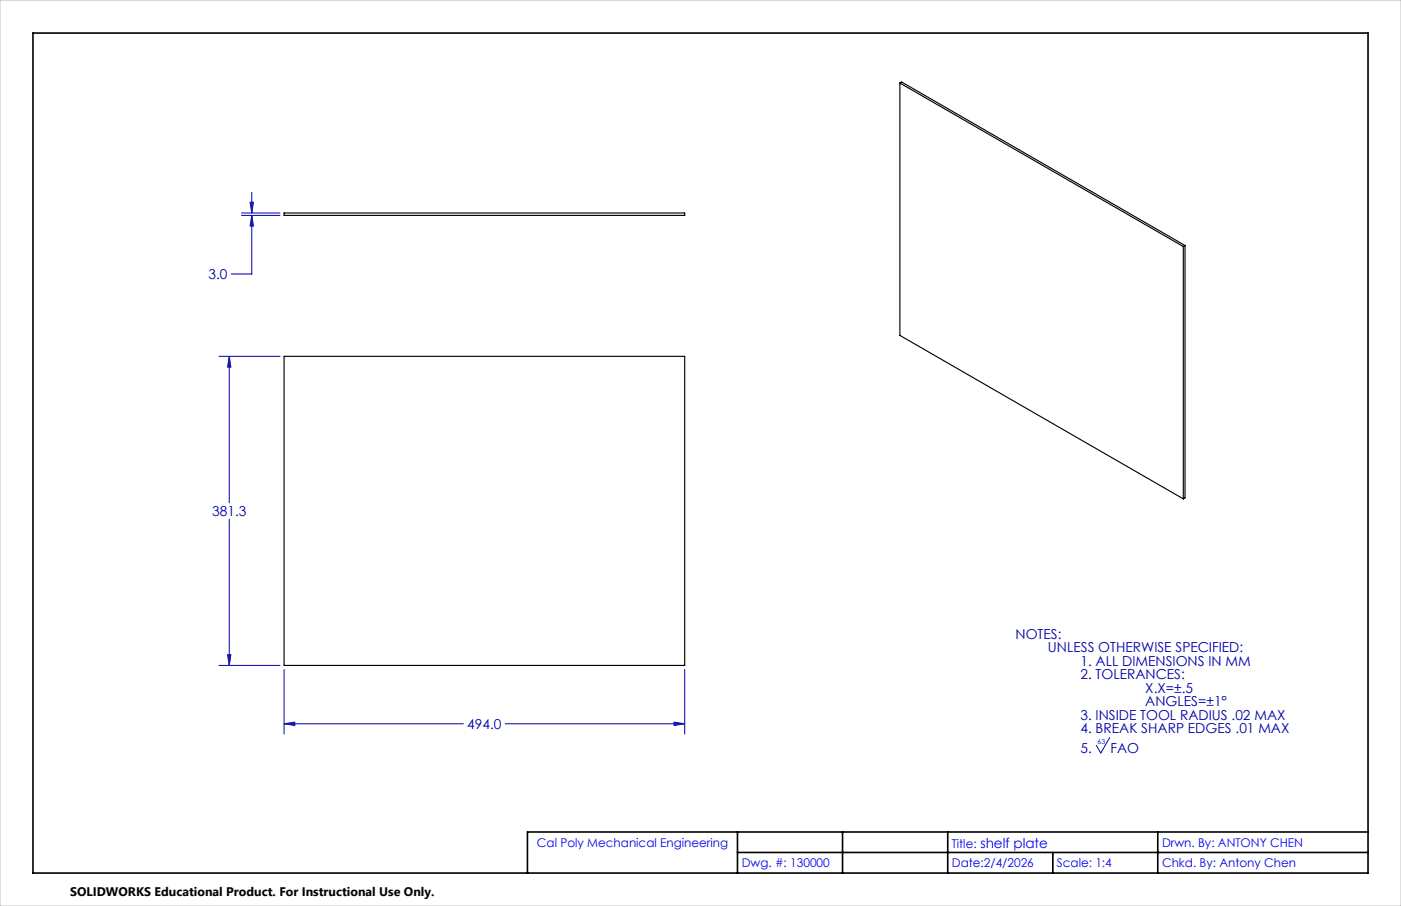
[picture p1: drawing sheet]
<svg xmlns="http://www.w3.org/2000/svg" width="432mm" height="279mm" viewBox="0 0 432 279" stroke-linecap="round" stroke-linejoin="round" font-family="sans-serif">
<path d="M277.4 25.6v77.8l87.3 50.4M277.4 25.6l87.3 50.4M277.4 25.6l.5-.3 87.3 50.4M87.6 65.7h123.4v.7h-123.4zM364.7 76v77.8M365.2 75.7l-.5 .3M365.2 75.7v77.8l-.5 .3M87.6 109.9h123.4v95.3h-123.4z" fill="none" stroke="#000" stroke-width=".35"/>
<g fill="none" stroke="#0000a0" stroke-width=".31">
<path d="M77.6 59.3v6.4M74.4 65.7h11.9M74.4 66.4h11.9M77.1 62.4h1l-.5 3.3zM77.6 66.4l.5 3.3h-1zM77.6 66.4v18.1h-6.3M67.5 109.9h18.8M70.7 109.9l.5 3.3h-1.1zM70.7 109.9v45.1M70.7 160.1v45.1M67.5 205.2h18.8M70.1 201.9h1.1l-.5 3.3z"/>
<path d="M87.6 206.5v19.9M211 206.5v19.9M87.6 223.2l3.2-.5v1zM87.6 223.2h55.2M155.8 223.2h55.2M207.8 222.7l3.2 .5-3.2 .5zM342 227.5l-2.7 4.7-1.4-2.4"/>
</g>
<path d="M10.2 10.2h411.4v259h-411.4zM227.3 256.6v12.6M259.7 256.6v12.6M292.1 256.6v12.6M356.8 256.6v12.6M421.6 256.6h-259v12.6M227.3 262.9h194.3M324.5 262.9v6.3" fill="none" stroke="#000" stroke-width=".5"/>
<path d="M0 0h431.8v279.4h-431.8z" fill="none" stroke="#c0c0c0" stroke-width=".31"/>
<path d="M77.1 62.4h1l-.5 3.3zM77.6 66.4l.5 3.3h-1zM87.6 223.2l3.2-.5v1zM207.8 222.7l3.2 .5-3.2 .5zM70.7 109.9l.5 3.3h-1.1zM70.1 201.9h1.1l-.5 3.3z" fill="#0000a0"/>
<g font-size="4.2" fill="#0000a0">
<text x="64.2" y="86.1">3.0</text>
<text x="65.4" y="159.1">381.3</text>
<text x="313" y="197">NOTES:</text>
<text x="323" y="201.1">UNLESS OTHERWISE SPECIFIED:</text>
<text x="333" y="205.3">1. ALL DIMENSIONS IN MM</text>
<text x="333" y="209.5">2. TOLERANCES:</text>
<text x="353" y="213.7">X.X=±.5</text>
<text x="353" y="217.8">ANGLES=±1°</text>
<text x="144" y="224.8">494.0</text>
<text x="333" y="222">3. INSIDE TOOL RADIUS .02 MAX</text>
<text x="333" y="226.2">4. BREAK SHARP EDGES .01 MAX</text>
<text x="333" y="232.2">5.</text>
<text x="342.2" y="232.2">FAO</text>
</g>
<text font-size="3.8" x="21.6" y="276.3">SOLIDWORKS Educational Product. For Instructional Use Only.</text>
<g font-size="3.7" fill="#00f">
<text x="165.5" y="261.1">Cal Poly Mechanical Engineering</text>
<text x="293.4" y="261.5">Title: shelf plate</text>
<text x="358.1" y="261.1">Drwn. By: ANTONY CHEN</text>
<text x="228.6" y="267.5">Dwg. #: 130000</text>
<text x="293.4" y="267.5">Date:2/4/2026</text>
<text x="325.8" y="267.5">Scale: 1:4</text>
<text x="358.1" y="267.5">Chkd. By: Antony Chen</text>
</g>
<text font-size="2.1" fill="#0000a0" x="338.3" y="229.4">63</text>
</svg>
